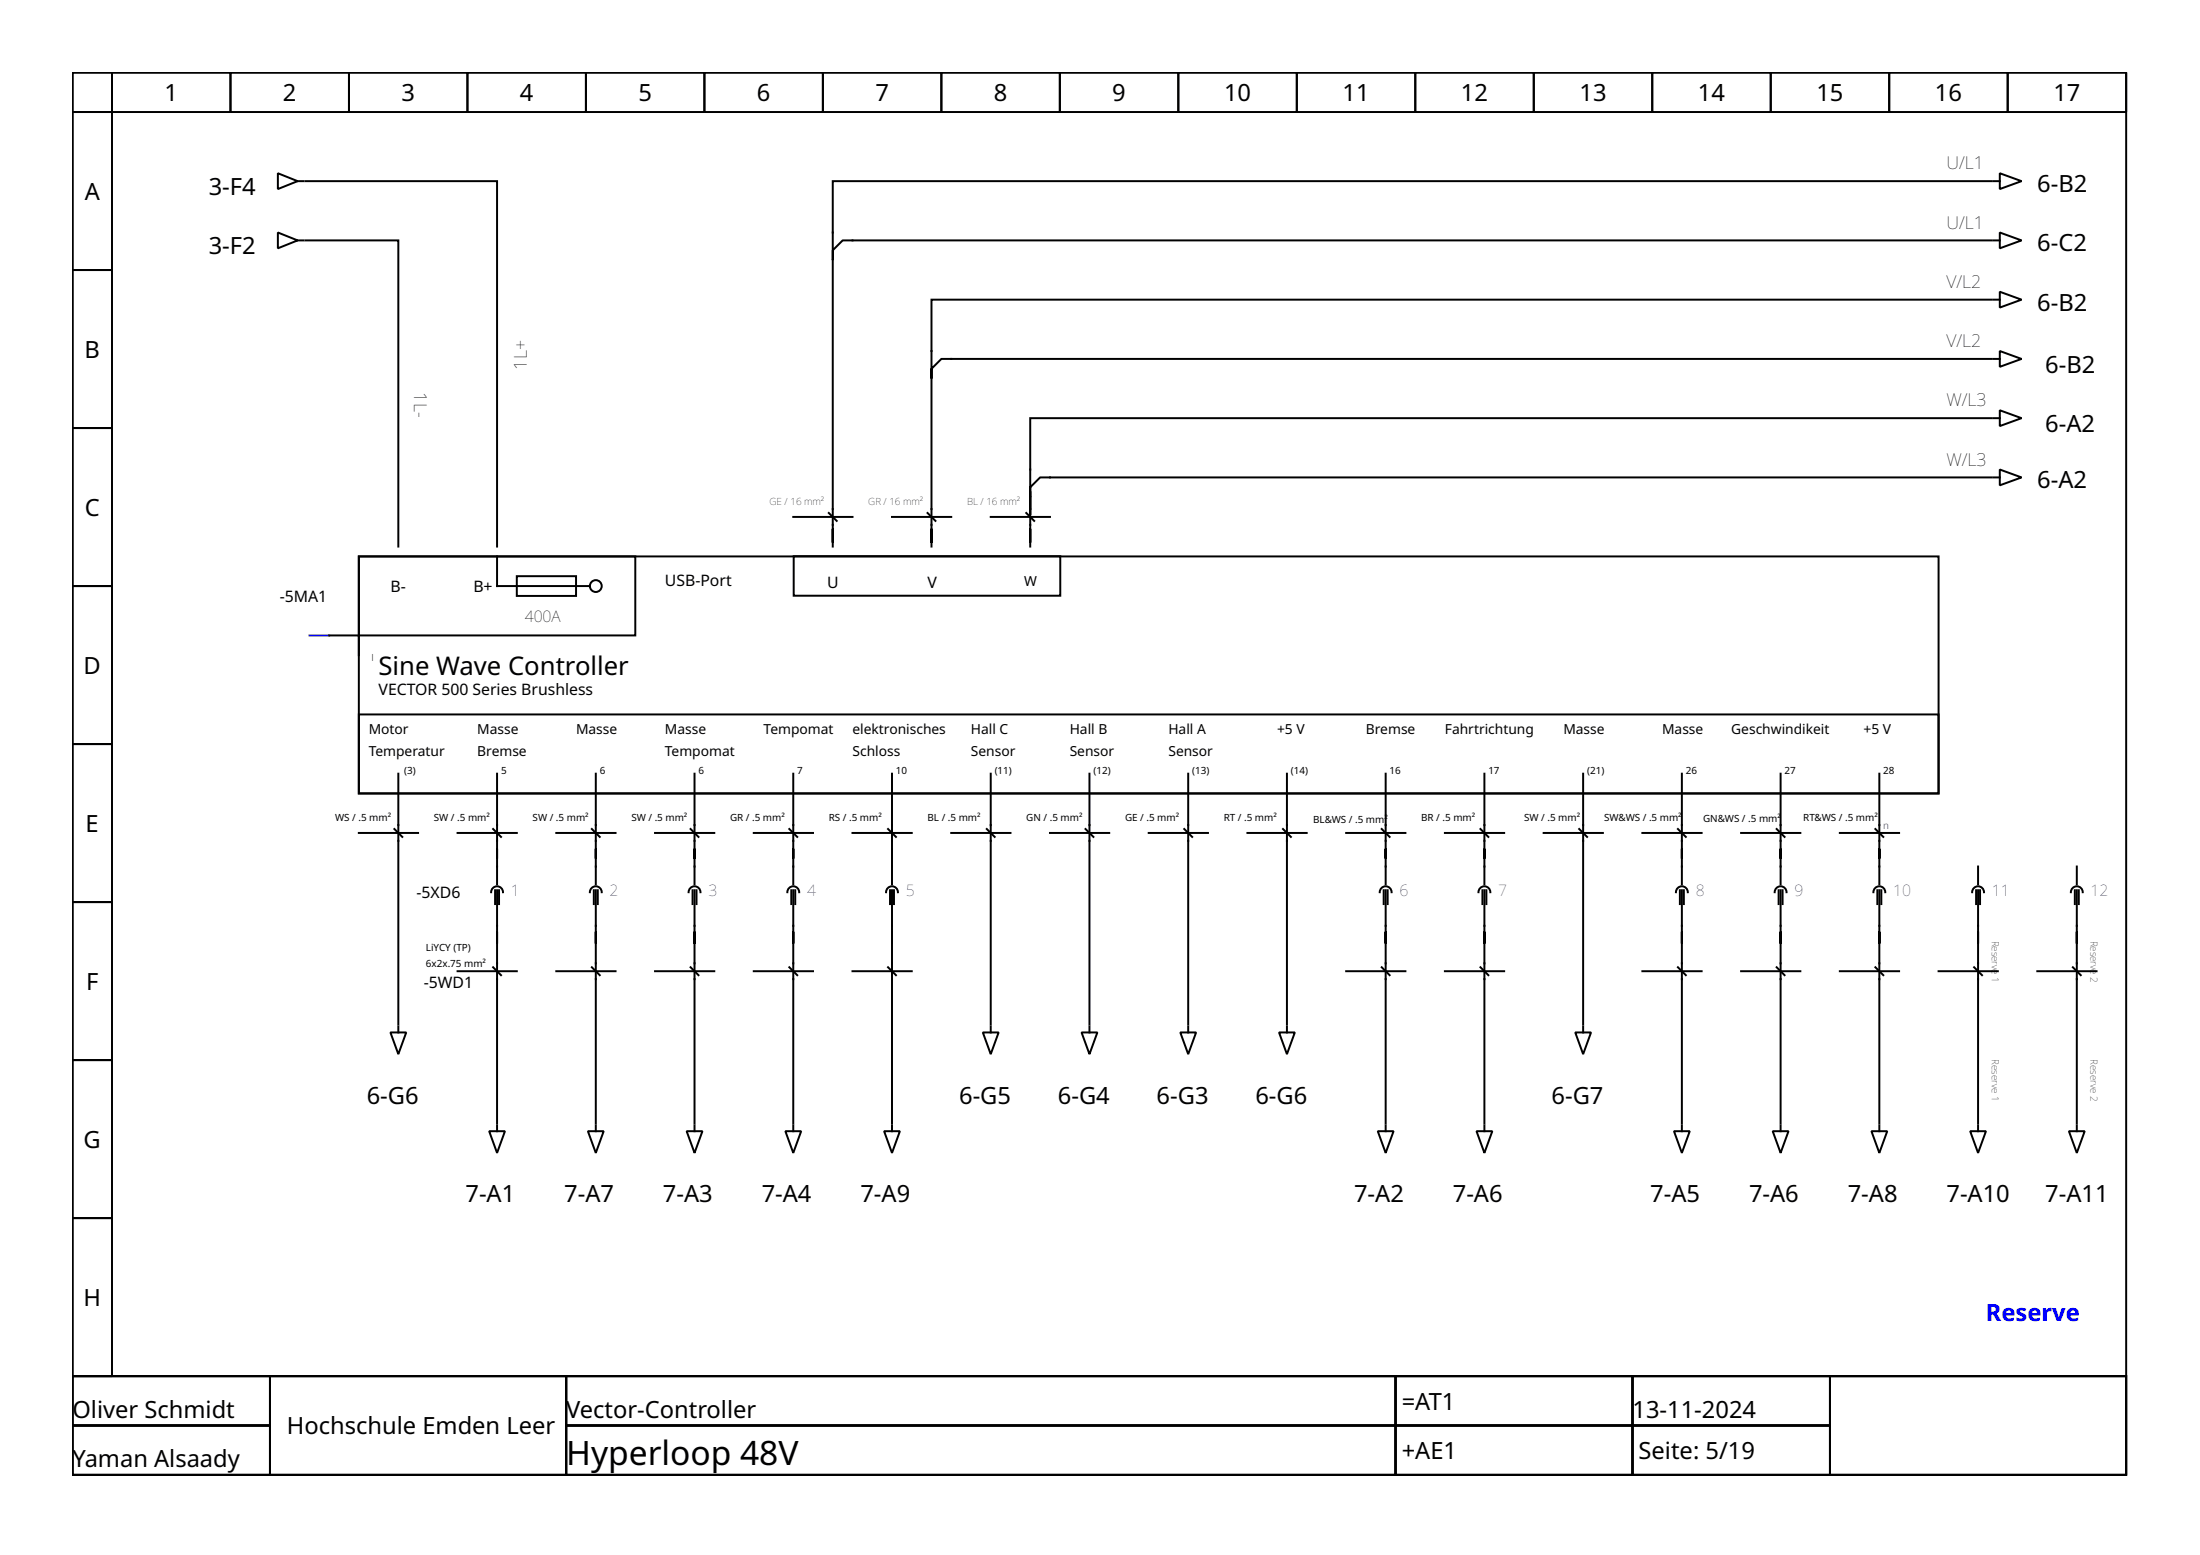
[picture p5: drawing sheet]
<svg xmlns="http://www.w3.org/2000/svg" width="297mm" height="210mm" viewBox="0 0 297 210" stroke-linecap="round" stroke-linejoin="round" font-family="sans-serif">
<g fill="none" stroke="#000" stroke-width=".27">
<path d="M9.8 9.8h277.3v176h-277.3zM9.8 9.8h5.3v5.3h-5.3zM9.8 15.1h5.3v21.4h-5.3zM15.1 9.8h16v5.3h-16zM31.1 9.8h16v5.3h-16zM47.1 9.8h16v5.3h-16zM63.1 9.8h16v5.3h-16zM79.1 9.8h16v5.3h-16zM95.1 9.8h16v5.3h-16zM111.1 9.8h16v5.3h-16zM127.1 9.8h16v5.3h-16zM143.1 9.8h16v5.3h-16z"/>
<path d="M159.1 9.8h16v5.3h-16zM175.1 9.8h16v5.3h-16zM191.1 9.8h16v5.3h-16zM207.1 9.8h16v5.3h-16zM223.1 9.8h16v5.3h-16zM239.1 9.8h16v5.3h-16zM255.1 9.8h16v5.3h-16zM271.1 9.8h16v5.3h-16zM9.8 36.5h5.3v21.3h-5.3zM37.5 23.4l2.7 1.1-2.7 1zM37.5 31.4l2.7 1.1-2.7 1zM40.2 24.5h.8"/>
<path d="M40.2 32.5h.8M41.3 32.5h12.5v41.3M41.3 24.5h25.8v49.3M112.4 35.1v38.7M268.9 24.5h-156.5v10.6v-1.3l1.4-1.3h155.1M269.2 24.5h.8M269.2 32.5h.8M270 39.4l2.9 1.1-2.9 1zM270 23.4l2.9 1.1-2.9 1zM270 31.4l2.9 1.1-2.9 1zM9.8 57.8h5.3v21.3h-5.3zM125.8 51.1v22.7"/>
<path d="M268.9 56.4h-129.8v10.7v-1.3l1.3-1.4h128.5M268.9 40.5h-143.1v10.6v-1.3l1.3-1.4h141.8M269.2 48.4h.8M269.2 40.5h.8M269.2 56.4h.8M270 47.4l2.9 1-2.9 1.1zM270 55.4l2.9 1-2.9 1.1zM9.8 79.1h5.3v21.3h-5.3zM48.4 75.1h213.3v32h-213.3zM48.4 75.1h37.4v10.7h-37.4zM67.1 75.1v4h12.5M69.8 77.8h8v2.6h-8z"/>
<path d="M107.1 69.8h8M107.2 75.1h36v5.3h-36zM111.9 69.2l1.1 1.1M120.4 69.8h8M125.2 69.2l1.1 1.1M133.8 69.8h8M138.6 69.2l1 1.1M139.1 67.1v2.4v-3.2v7.5M269.2 64.4h.8M270 63.4l2.9 1-2.9 1.1zM44.4 85.8h4v2.6M48.4 96.4h213.3v10.7h-213.3z"/>
<path d="M9.8 100.4h5.3v21.4h-5.3zM48.4 112.4h8M53.2 111.9l1.1 1.1M53.8 104.4v33.9M61.8 112.4h8M66.6 111.9l1 1.1M67.1 104.4v15M75.1 112.4h8M79.9 111.9l1.1 1.1M80.4 104.4v15M88.4 112.4h8M93.2 111.9l1.1 1.1"/>
<path d="M93.8 104.4v15M101.8 112.4h8M106.6 111.9l1 1.1M107.1 104.4v15M115.1 112.4h8M119.9 111.9l1.1 1.1M120.4 104.4v15M128.4 112.4h8M133.2 111.9l1.1 1.1M133.8 104.4v33.9M141.8 112.4h8M146.6 111.9l1 1.1"/>
<path d="M147.1 104.4v33.9M155.1 112.4h8M159.9 111.9l1.1 1.1M160.4 104.4v33.9M168.4 112.4h8M173.2 111.9l1.1 1.1M173.8 104.4v33.9M181.8 112.4h8M186.6 111.9l1 1.1M187.1 104.4v15M195.1 112.4h8M199.9 111.9l1.1 1.1"/>
<path d="M200.4 104.4v15M208.4 112.4h8M213.2 111.9l1.1 1.1M213.8 104.4v33.9M221.7 112.4h8M226.5 111.9l1.1 1.1M227.1 104.4v15M235.1 112.4h8M239.9 111.9l1 1.1M240.4 104.4v15M248.4 112.4h8M253.2 111.9l1.1 1.1"/>
<path d="M253.7 104.4v15M267.1 117v2.4M280.4 117v2.4M9.8 121.8h5.3v21.3h-5.3zM52.7 139.4h2.1l-1 2.9zM53.8 138.6v.8M61.8 131.1h8M66.3 120.4a.8 .8 0 0 1 .8-.8 .8 .8 0 0 1 .8 .8M66.6 130.6l1 1M66.8 120.2v1.8M67.1 120.2v31.4M67.4 120.2v1.8"/>
<path d="M75.1 131.1h8M79.6 120.4a.8 .8 0 0 1 .8-.8 .8 .8 0 0 1 .8 .8M79.9 130.6l1.1 1M80.2 120.2v1.8M80.4 120.2v31.4M80.7 120.2v1.8M88.4 131.1h8M93 120.4a.8 .8 0 0 1 .8-.8 .8 .8 0 0 1 .8 .8M93.2 130.6l1.1 1M93.5 120.2v1.8M93.8 120.2v31.4M94 120.2v1.8"/>
<path d="M101.8 131.1h8M106.3 120.4a.8 .8 0 0 1 .8-.8 .8 .8 0 0 1 .8 .8M106.6 130.6l1 1M106.8 120.2v1.8M107.1 120.2v31.4M107.4 120.2v1.8M115.1 131.1h8M119.6 120.4a.8 .8 0 0 1 .8-.8 .8 .8 0 0 1 .8 .8M119.9 130.6l1.1 1M120.2 120.2v1.8M120.4 120.2v31.4M120.7 120.2v1.8"/>
<path d="M132.7 139.4h2.1l-1 2.9zM133.8 138.6v.8M146 139.4h2.2l-1.1 2.9zM147.1 138.6v.8M159.4 139.4h2.1l-1.1 2.9zM160.4 138.6v.8M172.7 139.4h2.1l-1 2.9zM173.8 138.6v.8M181.8 131.1h8M186.3 120.4a.8 .8 0 0 1 .8-.8 .8 .8 0 0 1 .8 .8M186.6 130.6l1 1M186.8 120.2v1.8"/>
<path d="M187.1 120.2v31.4M187.4 120.2v1.8M195.1 131.1h8M199.6 120.4a.8 .8 0 0 1 .8-.8 .8 .8 0 0 1 .8 .8M199.9 130.6l1.1 1M200.2 120.2v1.8M200.4 120.2v31.4M200.7 120.2v1.8M212.7 139.4h2.1l-1 2.9zM213.8 138.6v.8M221.7 131.1h8M226.3 120.4a.8 .8 0 0 1 .8-.8 .8 .8 0 0 1 .8 .8"/>
<path d="M226.5 130.6l1.1 1M226.8 120.2v1.8M227.1 120.2v31.4M227.3 120.2v1.8M235.1 131.1h8M239.6 120.4a.8 .8 0 0 1 .8-.8 .8 .8 0 0 1 .8 .8M239.9 130.6l1 1M240.1 120.2v1.8M240.4 120.2v31.4M240.7 120.2v1.8M248.4 131.1h8M252.9 120.4a.8 .8 0 0 1 .8-.8 .8 .8 0 0 1 .8 .8"/>
<path d="M253.2 130.6l1.1 1M253.5 120.2v1.8M253.7 120.2v31.4M254 120.2v1.8M261.7 131.1h8M266.3 120.4a.8 .8 0 0 1 .8-.8 .8 .8 0 0 1 .8 .8M266.5 130.6l1.1 1M266.8 120.2v1.8M267.1 120.2v31.4M267.3 120.2v1.8M275.1 131.1h8M279.6 120.4a.8 .8 0 0 1 .8-.8 .8 .8 0 0 1 .8 .8"/>
<path d="M279.9 130.6l1 1M280.1 120.2v1.8M280.4 120.2v31.4M280.7 120.2v1.8M9.8 143.1h5.3v21.3h-5.3zM66 152.7h2.2l-1.1 2.9zM67.1 151.9v.8M79.4 152.7h2.1l-1.1 2.9zM80.4 151.9v.8M92.7 152.7h2.1l-1 2.9zM93.8 151.9v.8M106 152.7h2.2l-1.1 2.9z"/>
<path d="M107.1 151.9v.8M119.4 152.7h2.1l-1.1 2.9zM120.4 151.9v.8M186 152.7h2.2l-1.1 2.9zM187.1 151.9v.8M199.4 152.7h2.1l-1.1 2.9zM200.4 151.9v.8M226 152.7h2.1l-1 2.9zM227.1 151.9v.8M239.3 152.7h2.2l-1.1 2.9zM240.4 151.9v.8M252.7 152.7h2.1l-1.1 2.9z"/>
<path d="M253.7 151.9v.8M266 152.7h2.1l-1 2.9zM267.1 151.9v.8M279.3 152.7h2.2l-1.1 2.9zM280.4 151.9v.8M9.8 164.4h5.3v21.4h-5.3zM9.8 185.8h277.3v13.3h-277.3zM9.8 185.8h26.7v6.6h-26.7zM9.8 192.4h26.7v6.7h-26.7zM36.5 185.8h39.9v13.3h-39.9zM76.4 185.8h112v6.6h-112zM76.4 192.4h112v6.7h-112z"/>
<path d="M188.4 185.8h32v6.6h-32zM188.4 192.4h32v6.7h-32zM220.4 185.8h26.7v6.6h-26.7zM220.4 192.4h26.7v6.7h-26.7zM247.1 185.8h40v13.3h-40z"/>
<circle cx="80.4" cy="79.1" r=".8"/>
</g>
<path d="M41.8 85.8h2.6" fill="none" stroke="#00f" stroke-width=".27"/>
<text font-size="4.5" x="76.4" y="197.8">Hyperloop 48V</text>
<text font-size="3.5" x="51.1" y="91.1">Sine Wave Controller</text>
<g font-size="3.2">
<text x="22.2" y="13.7">1</text>
<text x="38.2" y="13.7">2</text>
<text x="54.2" y="13.7">3</text>
<text x="70.2" y="13.7">4</text>
<text x="86.2" y="13.7">5</text>
<text x="102.2" y="13.7">6</text>
<text x="118.2" y="13.7">7</text>
<text x="134.2" y="13.7">8</text>
<text x="150.2" y="13.7">9</text>
<text x="165.3" y="13.7">10</text>
<text x="181.3" y="13.7">11</text>
<text x="197.3" y="13.7">12</text>
<text x="213.3" y="13.7">13</text>
<text x="229.3" y="13.7">14</text>
<text x="245.2" y="13.7">15</text>
<text x="261.2" y="13.7">16</text>
<text x="277.2" y="13.7">17</text>
<text x="11.4" y="27">A</text>
<text x="28.2" y="26.3">3-F4</text>
<text x="275.1" y="25.9">6-B2</text>
<text x="28.2" y="34.3">3-F2</text>
<text x="275.1" y="33.9">6-C2</text>
<text x="275.1" y="41.9">6-B2</text>
<text x="11.4" y="48.3">B</text>
<text x="276.1" y="50.3">6-B2</text>
<text x="276.1" y="58.3">6-A2</text>
<text x="275.1" y="65.9">6-A2</text>
<text x="11.4" y="69.6">C</text>
<text x="11.3" y="91">D</text>
<text x="11.6" y="112.3">E</text>
<text x="11.6" y="133.6">F</text>
<text x="49.5" y="149">6-G6</text>
<text x="129.5" y="149">6-G5</text>
<text x="142.8" y="149">6-G4</text>
<text x="156.2" y="149">6-G3</text>
<text x="169.5" y="149">6-G6</text>
<text x="209.5" y="149">6-G7</text>
<text x="11.3" y="155">G</text>
<text x="62.8" y="162.3">7-A1</text>
<text x="76.2" y="162.3">7-A7</text>
<text x="89.5" y="162.3">7-A3</text>
<text x="102.8" y="162.3">7-A4</text>
<text x="116.2" y="162.3">7-A9</text>
<text x="182.8" y="162.3">7-A2</text>
<text x="196.2" y="162.3">7-A6</text>
<text x="222.8" y="162.3">7-A5</text>
<text x="236.1" y="162.3">7-A6</text>
<text x="249.5" y="162.3">7-A8</text>
<text x="262.8" y="162.3">7-A10</text>
<text x="276.1" y="162.3">7-A11</text>
<text x="11.3" y="176.3">H</text>
<text x="9.8" y="191.4">Oliver Schmidt</text>
<text x="76.4" y="191.4">Vector-Controller</text>
<text x="189.3" y="190.3">=AT1</text>
<text x="220.4" y="191.4">13-11-2024</text>
<text x="38.7" y="193.6">Hochschule Emden Leer</text>
<text x="189.3" y="197">+AE1</text>
<text x="221.2" y="197">Seite: 5/19</text>
<text x="9.8" y="198">Yaman Alsaady</text>
</g>
<text font-size="3.2" fill="#00f" x="268.1" y="178.3">Reserve</text>
<g font-size="2.4">
<text x="262.8" y="22.9">U/L1</text>
<text x="262.8" y="30.9">U/L1</text>
<text x="262.8" y="38.9">V/L2</text>
<text x="262.8" y="46.8">V/L2</text>
<text x="55.9" y="53" transform="rotate(90 55.9 53)">1L-</text>
<text x="71.1" y="49.9" transform="rotate(-90 71.1 49.9)">1L+</text>
<text x="262.8" y="54.8">W/L3</text>
<text x="262.8" y="62.8">W/L3</text>
<text x="50.6" y="88.3" transform="rotate(90 50.6 88.3)">_</text>
</g>
<g font-size="2.1">
<text x="37.8" y="81.2">-5MA1</text>
<text x="52.7" y="79.9">B-</text>
<text x="63.9" y="79.9">B+</text>
<text x="70.8" y="83.9">400A</text>
<text x="89.8" y="79.1">USB-Port</text>
<text x="111.7" y="79.3">U</text>
<text x="125.2" y="79.4">V</text>
<text x="51.1" y="93.8">VECTOR 500 Series Brushless</text>
<text x="56.2" y="121.2">-5XD6</text>
<text x="57.2" y="133.4">-5WD1</text>
</g>
<g font-size="2.1" fill="#00f">
<text x="69" y="121">1</text>
<text x="82.3" y="121">2</text>
<text x="95.6" y="121">3</text>
<text x="109" y="121">4</text>
<text x="122.3" y="121">5</text>
<text x="189" y="121">6</text>
<text x="202.3" y="121">7</text>
<text x="228.9" y="121">8</text>
<text x="242.3" y="121">9</text>
<text x="255.6" y="121">10</text>
<text x="268.9" y="121">11</text>
<text x="282.3" y="121">12</text>
</g>
<g font-size="1.9">
<text x="138.3" y="79.1">W</text>
<text x="49.8" y="99.1">Motor</text>
<text x="64.4" y="99.1">Masse</text>
<text x="77.8" y="99.1">Masse</text>
<text x="89.8" y="99.1">Masse</text>
<text x="103.1" y="99.1">Tempomat</text>
<text x="115.1" y="99.1">elektronisches</text>
<text x="131.1" y="99.1">Hall C</text>
<text x="144.4" y="99.1">Hall B</text>
<text x="157.8" y="99.1">Hall A</text>
<text x="172.4" y="99.1">+5 V</text>
<text x="184.4" y="99.1">Bremse</text>
<text x="195.1" y="99.1">Fahrtrichtung</text>
<text x="211.1" y="99.1">Masse</text>
<text x="224.4" y="99.1">Masse</text>
<text x="233.7" y="99.1">Geschwindikeit</text>
<text x="251.6" y="99.1">+5 V</text>
<text x="49.8" y="102">Temperatur</text>
<text x="64.4" y="102">Bremse</text>
<text x="89.8" y="102">Tempomat</text>
<text x="115.1" y="102">Schloss</text>
<text x="131.1" y="102">Sensor</text>
<text x="144.4" y="102">Sensor</text>
<text x="157.8" y="102">Sensor</text>
</g>
<g font-size="1.3">
<text x="103.9" y="68.2">GE / 16 mm²</text>
<text x="117.2" y="68.2">GR / 16 mm²</text>
<text x="130.6" y="68.2">BL / 16 mm²</text>
<text x="54.6" y="104.4">(3)</text>
<text x="67.6" y="104.4">5</text>
<text x="81" y="104.4">6</text>
<text x="94.3" y="104.4">6</text>
<text x="107.6" y="104.4">7</text>
<text x="121" y="104.4">10</text>
<text x="134.3" y="104.4">(11)</text>
<text x="147.6" y="104.4">(12)</text>
<text x="161" y="104.4">(13)</text>
<text x="174.3" y="104.4">(14)</text>
<text x="187.6" y="104.4">16</text>
<text x="201" y="104.4">17</text>
<text x="214.3" y="104.4">(21)</text>
<text x="227.6" y="104.4">26</text>
<text x="240.9" y="104.4">27</text>
<text x="254.3" y="104.4">28</text>
<text x="45.2" y="110.8">WS / .5 mm²</text>
<text x="58.6" y="110.8">SW / .5 mm²</text>
<text x="71.9" y="110.8">SW / .5 mm²</text>
<text x="85.2" y="110.8">SW / .5 mm²</text>
<text x="98.6" y="110.8">GR / .5 mm²</text>
<text x="111.9" y="110.8">RS / .5 mm²</text>
<text x="125.2" y="110.8">BL / .5 mm²</text>
<text x="138.6" y="110.8">GN / .5 mm²</text>
<text x="151.9" y="110.8">GE / .5 mm²</text>
<text x="165.2" y="110.8">RT / .5 mm²</text>
<text x="177.3" y="111.1">BL&amp;WS / .5 mm²</text>
<text x="191.9" y="110.8">BR / .5 mm²</text>
<text x="205.8" y="110.8">SW / .5 mm²</text>
<text x="216.6" y="110.8">SW&amp;WS / .5 mm²</text>
<text x="230" y="110.9">GN&amp;WS / .5 mm²</text>
<text x="243.5" y="110.8">RT&amp;WS / .5 mm²</text>
<text x="57.5" y="128.4">LiYCY (TP)</text>
<text x="57.5" y="130.6">6x2x.75 mm²</text>
<text x="268.9" y="127" transform="rotate(90 268.9 127)">Reserve 1</text>
<text x="282.3" y="127" transform="rotate(90 282.3 127)">Reserve 2</text>
<text x="268.9" y="143" transform="rotate(90 268.9 143)">Reserve 1</text>
<text x="282.3" y="143" transform="rotate(90 282.3 143)">Reserve 2</text>
</g>
<text font-size="1.3" fill="#00f" x="254.3" y="111.9">n</text>
</svg>
